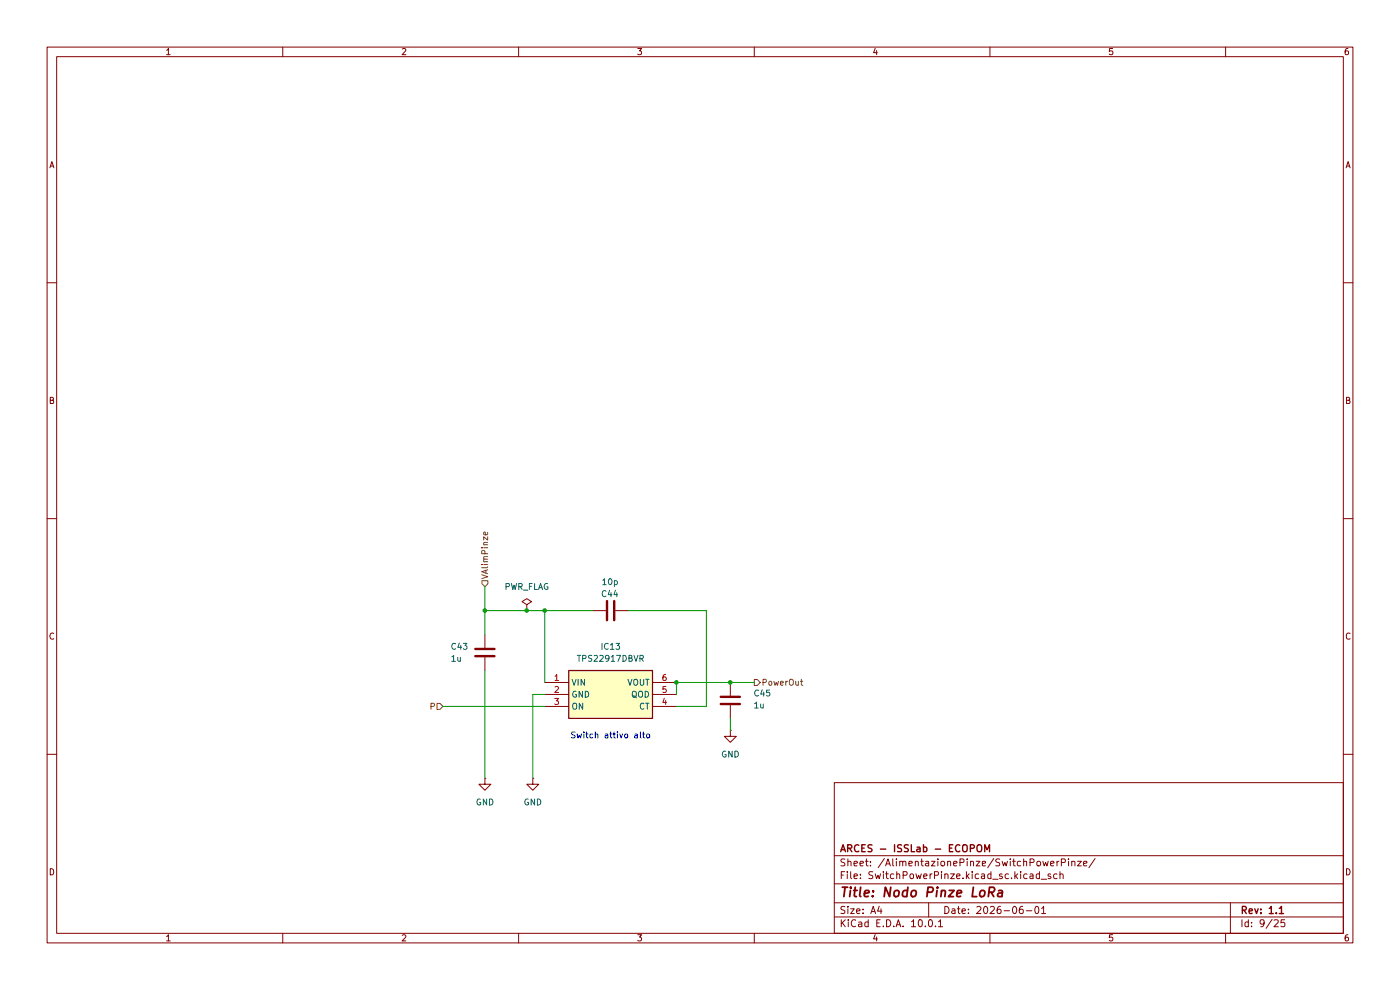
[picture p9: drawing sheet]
(kicad_sch
 (version 20260306)
 (generator "eeschema")
 (generator_version "10.0")
 (paper "A4")
 (title_block
  (title "Nodo Pinze LoRa")
  (date "2026-06-01")
  (rev "1.1")
  (company "ARCES - ISSLab - ECOPOM"))
 (lib_symbols
  (symbol "Device:C"
   (pin_numbers (hide yes))
   (pin_names
    (offset 0.254)) (exclude_from_sim no) (in_bom yes) (on_board yes)
   (in_pos_files yes)
   (duplicate_pin_numbers_are_jumpers no)
   (property "Reference" "C" (at 0.635 2.54 0) (show_name no) (do_not_autoplace no) (effects (font (size 1.27 1.27)) (justify left)))
   (property "Value" "C" (at 0.635 -2.54 0) (show_name no) (do_not_autoplace no) (effects (font (size 1.27 1.27)) (justify left)))
   (property "Footprint" "" (at 0.9652 -3.81 0) (show_name no) (do_not_autoplace no) (hide yes) (effects (font (size 1.27 1.27))))
   (property "Datasheet" "" (at 0 0 0) (show_name no) (do_not_autoplace no) (hide yes) (effects (font (size 1.27 1.27))))
   (property "Description" "Unpolarized capacitor" (at 0 0 0) (show_name no) (do_not_autoplace no) (hide yes) (effects (font (size 1.27 1.27))))
   (symbol "C_0_1"
    (polyline (pts (xy -2.032 0.762) (xy 2.032 0.762)) (stroke (width 0.508) (type default)) (fill (type none)))
    (polyline (pts (xy -2.032 -0.762) (xy 2.032 -0.762)) (stroke (width 0.508) (type default)) (fill (type none))))
   (symbol "C_1_1"
    (pin passive line (at 0 3.81 270) (length 2.794) (name "" (effects (font (size 1.27 1.27)))) (number "1" (effects (font (size 1.27 1.27)))))
    (pin passive line (at 0 -3.81 90) (length 2.794) (name "" (effects (font (size 1.27 1.27)))) (number "2" (effects (font (size 1.27 1.27))))))
   (embedded_fonts no))
  (symbol "SamacSys_Parts:TPS22917DBVR" (exclude_from_sim no) (in_bom yes) (on_board yes)
   (in_pos_files yes)
   (duplicate_pin_numbers_are_jumpers no)
   (property "Reference" "IC" (at 24.13 7.62 0) (show_name no) (do_not_autoplace no) (effects (font (size 1.27 1.27)) (justify left top)))
   (property "Value" "TPS22917DBVR" (at 24.13 5.08 0) (show_name no) (do_not_autoplace no) (effects (font (size 1.27 1.27)) (justify left top)))
   (property "Footprint" "SOT95P280X145-6N" (at 24.13 -94.92 0) (show_name no) (do_not_autoplace no) (hide yes) (effects (font (size 1.27 1.27)) (justify left top)))
   (property "Datasheet" "http://www.ti.com/lit/gpn/tps22917" (at 24.13 -194.92 0) (show_name no) (do_not_autoplace no) (hide yes) (effects (font (size 1.27 1.27)) (justify left top)))
   (property "Description" "Power Switch ICs - Power Distribution TPS22917 Ultra-Low Leakage, 5.5-V, 2-A, 80-m On-Resistance Load Switch 6-SOT-23 -40 to 125" (at 0 0 0) (show_name no) (do_not_autoplace no) (hide yes) (effects (font (size 1.27 1.27))))
   (property "Height" "1.45" (at 24.13 -394.92 0) (show_name no) (do_not_autoplace no) (hide yes) (effects (font (size 1.27 1.27)) (justify left top)))
   (property "Manufacturer_Name" "Texas Instruments" (at 24.13 -494.92 0) (show_name no) (do_not_autoplace no) (hide yes) (effects (font (size 1.27 1.27)) (justify left top)))
   (property "Manufacturer_Part_Number" "TPS22917DBVR" (at 24.13 -594.92 0) (show_name no) (do_not_autoplace no) (hide yes) (effects (font (size 1.27 1.27)) (justify left top)))
   (property "Mouser Part Number" "595-TPS22917DBVR" (at 24.13 -694.92 0) (show_name no) (do_not_autoplace no) (hide yes) (effects (font (size 1.27 1.27)) (justify left top)))
   (property "Mouser Price/Stock" "https://www.mouser.co.uk/ProductDetail/Texas-Instruments/TPS22917DBVR?qs=r5DSvlrkXmI%2FDlZ5ksgkuQ%3D%3D" (at 24.13 -794.92 0) (show_name no) (do_not_autoplace no) (hide yes) (effects (font (size 1.27 1.27)) (justify left top)))
   (property "Arrow Part Number" "TPS22917DBVR" (at 24.13 -894.92 0) (show_name no) (do_not_autoplace no) (hide yes) (effects (font (size 1.27 1.27)) (justify left top)))
   (property "Arrow Price/Stock" "https://www.arrow.com/en/products/tps22917dbvr/texas-instruments?utm_currency=USD&region=nac" (at 24.13 -994.92 0) (show_name no) (do_not_autoplace no) (hide yes) (effects (font (size 1.27 1.27)) (justify left top)))
   (symbol "TPS22917DBVR_1_1"
    (rectangle (start 5.08 2.54) (end 22.86 -7.62) (stroke (width 0.254) (type default)) (fill (type background)))
    (pin power_in line (at 0 0 0) (length 5.08) (name "VIN" (effects (font (size 1.27 1.27)))) (number "1" (effects (font (size 1.27 1.27)))))
    (pin power_in line (at 0 -2.54 0) (length 5.08) (name "GND" (effects (font (size 1.27 1.27)))) (number "2" (effects (font (size 1.27 1.27)))))
    (pin input line (at 0 -5.08 0) (length 5.08) (name "ON" (effects (font (size 1.27 1.27)))) (number "3" (effects (font (size 1.27 1.27)))))
    (pin output line (at 27.94 -5.08 180) (length 5.08) (name "CT" (effects (font (size 1.27 1.27)))) (number "4" (effects (font (size 1.27 1.27)))))
    (pin output line (at 27.94 -2.54 180) (length 5.08) (name "QOD" (effects (font (size 1.27 1.27)))) (number "5" (effects (font (size 1.27 1.27)))))
    (pin output line (at 27.94 0 180) (length 5.08) (name "VOUT" (effects (font (size 1.27 1.27)))) (number "6" (effects (font (size 1.27 1.27))))))
   (embedded_fonts no))
  (symbol "power:GND"
   (power global)
   (pin_numbers (hide yes))
   (pin_names
    (offset 0) (hide yes)) (exclude_from_sim no) (in_bom yes) (on_board yes)
   (in_pos_files yes)
   (duplicate_pin_numbers_are_jumpers no)
   (property "Reference" "#PWR" (at 0 -6.35 0) (show_name no) (do_not_autoplace no) (hide yes) (effects (font (size 1.27 1.27))))
   (property "Value" "GND" (at 0 -3.81 0) (show_name no) (do_not_autoplace no) (effects (font (size 1.27 1.27))))
   (property "Footprint" "" (at 0 0 0) (show_name no) (do_not_autoplace no) (hide yes) (effects (font (size 1.27 1.27))))
   (property "Datasheet" "" (at 0 0 0) (show_name no) (do_not_autoplace no) (hide yes) (effects (font (size 1.27 1.27))))
   (property "Description" "Power symbol creates a global label with name \"GND\" , ground" (at 0 0 0) (show_name no) (do_not_autoplace no) (hide yes) (effects (font (size 1.27 1.27))))
   (symbol "GND_0_1"
    (polyline (pts (xy 0 0) (xy 0 -1.27) (xy 1.27 -1.27) (xy 0 -2.54) (xy -1.27 -1.27) (xy 0 -1.27)) (stroke (width 0) (type default)) (fill (type none))))
   (symbol "GND_1_1"
    (pin power_in line (at 0 0 270) (length 0) (name "" (effects (font (size 1.27 1.27)))) (number "1" (effects (font (size 1.27 1.27))))))
   (embedded_fonts no))
  (symbol "power:PWR_FLAG"
   (power global)
   (pin_numbers (hide yes))
   (pin_names
    (offset 0) (hide yes)) (exclude_from_sim no) (in_bom yes) (on_board yes)
   (in_pos_files yes)
   (duplicate_pin_numbers_are_jumpers no)
   (property "Reference" "#FLG" (at 0 1.905 0) (show_name no) (do_not_autoplace no) (hide yes) (effects (font (size 1.27 1.27))))
   (property "Value" "PWR_FLAG" (at 0 3.81 0) (show_name no) (do_not_autoplace no) (effects (font (size 1.27 1.27))))
   (property "Footprint" "" (at 0 0 0) (show_name no) (do_not_autoplace no) (hide yes) (effects (font (size 1.27 1.27))))
   (property "Datasheet" "" (at 0 0 0) (show_name no) (do_not_autoplace no) (hide yes) (effects (font (size 1.27 1.27))))
   (property "Description" "Special symbol for telling ERC where power comes from" (at 0 0 0) (show_name no) (do_not_autoplace no) (hide yes) (effects (font (size 1.27 1.27))))
   (symbol "PWR_FLAG_0_0"
    (pin power_out line (at 0 0 90) (length 0) (name "" (effects (font (size 1.27 1.27)))) (number "1" (effects (font (size 1.27 1.27))))))
   (symbol "PWR_FLAG_0_1"
    (polyline (pts (xy 0 0) (xy 0 1.27) (xy -1.016 1.905) (xy 0 2.54) (xy 1.016 1.905) (xy 0 1.27)) (stroke (width 0) (type default)) (fill (type none))))
   (embedded_fonts no)))
 (text "Switch attivo alto"
  (exclude_from_sim no)
  (at 129.54 156.21 0)
  (effects (font (size 1.27 1.27))))
 (junction
  (at 111.76 129.54)
  (diameter 0)
  (color 0 0 0 0))
 (junction
  (at 102.87 129.54)
  (diameter 0)
  (color 0 0 0 0))
 (junction
  (at 143.51 144.78)
  (diameter 0)
  (color 0 0 0 0))
 (junction
  (at 154.94 144.78)
  (diameter 0)
  (color 0 0 0 0))
 (junction
  (at 115.57 129.54)
  (diameter 0)
  (color 0 0 0 0))
 (wire
  (pts (xy 115.57 129.54) (xy 125.73 129.54))
  (stroke (width 0) (type default)))
 (wire
  (pts (xy 111.76 129.54) (xy 115.57 129.54))
  (stroke (width 0) (type default)))
 (wire
  (pts (xy 102.87 142.24) (xy 102.87 165.1))
  (stroke (width 0) (type default)))
 (wire
  (pts (xy 115.57 129.54) (xy 115.57 144.78))
  (stroke (width 0) (type default)))
 (wire
  (pts (xy 102.87 129.54) (xy 102.87 134.62))
  (stroke (width 0) (type default)))
 (wire
  (pts (xy 149.86 129.54) (xy 149.86 149.86))
  (stroke (width 0) (type default)))
 (wire
  (pts (xy 113.03 147.32) (xy 113.03 165.1))
  (stroke (width 0) (type default)))
 (wire
  (pts (xy 102.87 129.54) (xy 111.76 129.54))
  (stroke (width 0) (type default)))
 (wire
  (pts (xy 154.94 144.78) (xy 160.02 144.78))
  (stroke (width 0) (type default)))
 (wire
  (pts (xy 93.98 149.86) (xy 115.57 149.86))
  (stroke (width 0) (type default)))
 (wire
  (pts (xy 154.94 152.4) (xy 154.94 154.94))
  (stroke (width 0) (type default)))
 (wire
  (pts (xy 143.51 144.78) (xy 154.94 144.78))
  (stroke (width 0) (type default)))
 (wire
  (pts (xy 143.51 144.78) (xy 143.51 147.32))
  (stroke (width 0) (type default)))
 (wire
  (pts (xy 149.86 149.86) (xy 143.51 149.86))
  (stroke (width 0) (type default)))
 (wire
  (pts (xy 115.57 147.32) (xy 113.03 147.32))
  (stroke (width 0) (type default)))
 (wire
  (pts (xy 102.87 124.46) (xy 102.87 129.54))
  (stroke (width 0) (type default)))
 (wire
  (pts (xy 133.35 129.54) (xy 149.86 129.54))
  (stroke (width 0) (type default)))
 (hierarchical_label "PowerOut"
  (shape output)
  (at 160.02 144.78 0)
  (effects (font (size 1.27 1.27)) (justify left)))
 (hierarchical_label "P"
  (shape input)
  (at 93.98 149.86 180)
  (effects (font (size 1.27 1.27)) (justify right)))
 (hierarchical_label "VAlimPinze"
  (shape input)
  (at 102.87 124.46 90)
  (effects (font (size 1.27 1.27)) (justify left)))
 (symbol
  (lib_id "Device:C")
  (at 154.94 148.59 0)
  (unit 1)
  (body_style 1)
  (exclude_from_sim no)
  (in_bom yes)
  (on_board yes)
  (in_pos_files yes)
  (dnp no)
  (property "Reference" "C45" (at 159.766 147.066 0) (show_name no) (do_not_autoplace no) (effects (font (size 1.27 1.27)) (justify left)))
  (property "Value" "1u" (at 159.766 149.606 0) (show_name no) (do_not_autoplace no) (effects (font (size 1.27 1.27)) (justify left)))
  (property "Footprint" "Capacitor_SMD:C_0402_1005Metric_Pad0.74x0.62mm_HandSolder" (at 155.9052 152.4 0) (hide yes) (show_name no) (do_not_autoplace no) (effects (font (size 1.27 1.27))))
  (property "Datasheet" "SMD 0603 Imperial passives" (at 154.94 148.59 0) (hide yes) (show_name no) (do_not_autoplace no) (effects (font (size 1.27 1.27))))
  (property "Description" "Unpolarized capacitor" (at 154.94 148.59 0) (hide yes) (show_name no) (do_not_autoplace no) (effects (font (size 1.27 1.27))))
  (property "LCSC" "C52923" (at 159.766 147.066 0) (hide yes) (show_name no) (do_not_autoplace no) (effects (font (size 1.27 1.27))))
  (pin "1")
  (pin "2")
  (instances (project "LoRa Pinze Sent" (path "" (reference "C73") (unit 1)) (path "" (reference "C57") (unit 1)) (path "" (reference "C54") (unit 1)) (path "" (reference "C45") (unit 1)) (path "" (reference "C48") (unit 1)) (path "" (reference "C60") (unit 1)) (path "" (reference "C66") (unit 1)) (path "" (reference "C52") (unit 1)) (path "" (reference "C63") (unit 1)))))
 (symbol
  (lib_id "power:GND")
  (at 102.87 165.1 0)
  (unit 1)
  (body_style 1)
  (exclude_from_sim no)
  (in_bom yes)
  (on_board yes)
  (in_pos_files yes)
  (dnp no)
  (fields_autoplaced yes)
  (property "Reference" "#PWR058" (at 102.87 171.45 0) (hide yes) (show_name no) (do_not_autoplace no) (effects (font (size 1.27 1.27))))
  (property "Value" "GND" (at 102.87 170.18 0) (show_name no) (do_not_autoplace no) (effects (font (size 1.27 1.27))))
  (property "Footprint" "" (at 102.87 165.1 0) (hide yes) (show_name no) (do_not_autoplace no) (effects (font (size 1.27 1.27))))
  (property "Datasheet" "" (at 102.87 165.1 0) (hide yes) (show_name no) (do_not_autoplace no) (effects (font (size 1.27 1.27))))
  (property "Description" "Power symbol creates a global label with name \"GND\" , ground" (at 102.87 165.1 0) (hide yes) (show_name no) (do_not_autoplace no) (effects (font (size 1.27 1.27))))
  (pin "1")
  (instances (project "LoRa Pinze Sent" (path "" (reference "#PWR0118") (unit 1)) (path "" (reference "#PWR067") (unit 1)) (path "" (reference "#PWR064") (unit 1)) (path "" (reference "#PWR058") (unit 1)) (path "" (reference "#PWR061") (unit 1)) (path "" (reference "#PWR070") (unit 1)) (path "" (reference "#PWR076") (unit 1)) (path "" (reference "#PWR079") (unit 1)) (path "" (reference "#PWR073") (unit 1)))))
 (symbol
  (lib_id "power:GND")
  (at 113.03 165.1 0)
  (unit 1)
  (body_style 1)
  (exclude_from_sim no)
  (in_bom yes)
  (on_board yes)
  (in_pos_files yes)
  (dnp no)
  (fields_autoplaced yes)
  (property "Reference" "#PWR059" (at 113.03 171.45 0) (hide yes) (show_name no) (do_not_autoplace no) (effects (font (size 1.27 1.27))))
  (property "Value" "GND" (at 113.03 170.18 0) (show_name no) (do_not_autoplace no) (effects (font (size 1.27 1.27))))
  (property "Footprint" "" (at 113.03 165.1 0) (hide yes) (show_name no) (do_not_autoplace no) (effects (font (size 1.27 1.27))))
  (property "Datasheet" "" (at 113.03 165.1 0) (hide yes) (show_name no) (do_not_autoplace no) (effects (font (size 1.27 1.27))))
  (property "Description" "Power symbol creates a global label with name \"GND\" , ground" (at 113.03 165.1 0) (hide yes) (show_name no) (do_not_autoplace no) (effects (font (size 1.27 1.27))))
  (pin "1")
  (instances (project "LoRa Pinze Sent" (path "" (reference "#PWR0119") (unit 1)) (path "" (reference "#PWR068") (unit 1)) (path "" (reference "#PWR065") (unit 1)) (path "" (reference "#PWR059") (unit 1)) (path "" (reference "#PWR062") (unit 1)) (path "" (reference "#PWR071") (unit 1)) (path "" (reference "#PWR077") (unit 1)) (path "" (reference "#PWR080") (unit 1)) (path "" (reference "#PWR074") (unit 1)))))
 (symbol
  (lib_id "power:GND")
  (at 154.94 154.94 0)
  (unit 1)
  (body_style 1)
  (exclude_from_sim no)
  (in_bom yes)
  (on_board yes)
  (in_pos_files yes)
  (dnp no)
  (fields_autoplaced yes)
  (property "Reference" "#PWR060" (at 154.94 161.29 0) (hide yes) (show_name no) (do_not_autoplace no) (effects (font (size 1.27 1.27))))
  (property "Value" "GND" (at 154.94 160.02 0) (show_name no) (do_not_autoplace no) (effects (font (size 1.27 1.27))))
  (property "Footprint" "" (at 154.94 154.94 0) (hide yes) (show_name no) (do_not_autoplace no) (effects (font (size 1.27 1.27))))
  (property "Datasheet" "" (at 154.94 154.94 0) (hide yes) (show_name no) (do_not_autoplace no) (effects (font (size 1.27 1.27))))
  (property "Description" "Power symbol creates a global label with name \"GND\" , ground" (at 154.94 154.94 0) (hide yes) (show_name no) (do_not_autoplace no) (effects (font (size 1.27 1.27))))
  (pin "1")
  (instances (project "LoRa Pinze Sent" (path "" (reference "#PWR0120") (unit 1)) (path "" (reference "#PWR069") (unit 1)) (path "" (reference "#PWR066") (unit 1)) (path "" (reference "#PWR060") (unit 1)) (path "" (reference "#PWR063") (unit 1)) (path "" (reference "#PWR072") (unit 1)) (path "" (reference "#PWR078") (unit 1)) (path "" (reference "#PWR081") (unit 1)) (path "" (reference "#PWR075") (unit 1)))))
 (symbol
  (lib_id "Device:C")
  (at 129.54 129.54 90)
  (unit 1)
  (body_style 1)
  (exclude_from_sim no)
  (in_bom yes)
  (on_board yes)
  (in_pos_files yes)
  (dnp no)
  (property "Reference" "C44" (at 131.318 125.984 90) (show_name no) (do_not_autoplace no) (effects (font (size 1.27 1.27)) (justify left)))
  (property "Value" "10p" (at 131.318 123.444 90) (show_name no) (do_not_autoplace no) (effects (font (size 1.27 1.27)) (justify left)))
  (property "Footprint" "Capacitor_SMD:C_0402_1005Metric_Pad0.74x0.62mm_HandSolder" (at 133.35 128.5748 0) (hide yes) (show_name no) (do_not_autoplace no) (effects (font (size 1.27 1.27))))
  (property "Datasheet" "SMD 0603 Imperial passives" (at 129.54 129.54 0) (hide yes) (show_name no) (do_not_autoplace no) (effects (font (size 1.27 1.27))))
  (property "Description" "Unpolarized capacitor" (at 129.54 129.54 0) (hide yes) (show_name no) (do_not_autoplace no) (effects (font (size 1.27 1.27))))
  (property "LCSC" "C32949" (at 131.318 125.984 0) (hide yes) (show_name no) (do_not_autoplace no) (effects (font (size 1.27 1.27))))
  (pin "1")
  (pin "2")
  (instances (project "LoRa Pinze Sent" (path "" (reference "C72") (unit 1)) (path "" (reference "C56") (unit 1)) (path "" (reference "C53") (unit 1)) (path "" (reference "C44") (unit 1)) (path "" (reference "C47") (unit 1)) (path "" (reference "C59") (unit 1)) (path "" (reference "C65") (unit 1)) (path "" (reference "C51") (unit 1)) (path "" (reference "C62") (unit 1)))))
 (symbol
  (lib_id "SamacSys_Parts:TPS22917DBVR")
  (at 115.57 144.78 0)
  (unit 1)
  (body_style 1)
  (exclude_from_sim no)
  (in_bom yes)
  (on_board yes)
  (in_pos_files yes)
  (dnp no)
  (fields_autoplaced yes)
  (property "Reference" "IC13" (at 129.54 137.16 0) (show_name no) (do_not_autoplace no) (effects (font (size 1.27 1.27))))
  (property "Value" "TPS22917DBVR" (at 129.54 139.7 0) (show_name no) (do_not_autoplace no) (effects (font (size 1.27 1.27))))
  (property "Footprint" "SamacSys_Parts:SOT95P280X145-6N" (at 139.7 239.7 0) (hide yes) (show_name no) (do_not_autoplace no) (effects (font (size 1.27 1.27)) (justify left top)))
  (property "Datasheet" "http://www.ti.com/lit/gpn/tps22917" (at 139.7 339.7 0) (hide yes) (show_name no) (do_not_autoplace no) (effects (font (size 1.27 1.27)) (justify left top)))
  (property "Description" "Power Switch ICs - Power Distribution TPS22917 Ultra-Low Leakage, 5.5-V, 2-A, 80-m On-Resistance Load Switch 6-SOT-23 -40 to 125" (at 115.57 144.78 0) (hide yes) (show_name no) (do_not_autoplace no) (effects (font (size 1.27 1.27))))
  (property "Height" "1.45" (at 139.7 539.7 0) (hide yes) (show_name no) (do_not_autoplace no) (effects (font (size 1.27 1.27)) (justify left top)))
  (property "Manufacturer_Name" "Texas Instruments" (at 139.7 639.7 0) (hide yes) (show_name no) (do_not_autoplace no) (effects (font (size 1.27 1.27)) (justify left top)))
  (property "Manufacturer_Part_Number" "TPS22917DBVR" (at 139.7 739.7 0) (hide yes) (show_name no) (do_not_autoplace no) (effects (font (size 1.27 1.27)) (justify left top)))
  (property "Mouser Part Number" "595-TPS22917DBVR" (at 139.7 839.7 0) (hide yes) (show_name no) (do_not_autoplace no) (effects (font (size 1.27 1.27)) (justify left top)))
  (property "Mouser Price/Stock" "https://www.mouser.co.uk/ProductDetail/Texas-Instruments/TPS22917DBVR?qs=r5DSvlrkXmI%2FDlZ5ksgkuQ%3D%3D" (at 139.7 939.7 0) (hide yes) (show_name no) (do_not_autoplace no) (effects (font (size 1.27 1.27)) (justify left top)))
  (property "Arrow Part Number" "TPS22917DBVR" (at 139.7 1039.7 0) (hide yes) (show_name no) (do_not_autoplace no) (effects (font (size 1.27 1.27)) (justify left top)))
  (property "Arrow Price/Stock" "https://www.arrow.com/en/products/tps22917dbvr/texas-instruments?utm_currency=USD&region=nac" (at 139.7 1139.7 0) (hide yes) (show_name no) (do_not_autoplace no) (effects (font (size 1.27 1.27)) (justify left top)))
  (property "LCSC" "C2681320" (at 129.54 137.16 0) (hide yes) (show_name no) (do_not_autoplace no) (effects (font (size 1.27 1.27))))
  (pin "2")
  (pin "3")
  (pin "1")
  (pin "4")
  (pin "5")
  (pin "6")
  (instances (project "LoRa Pinze Sent" (path "" (reference "IC24") (unit 1)) (path "" (reference "IC16") (unit 1)) (path "" (reference "IC15") (unit 1)) (path "" (reference "IC13") (unit 1)) (path "" (reference "IC14") (unit 1)) (path "" (reference "IC17") (unit 1)) (path "" (reference "IC19") (unit 1)) (path "" (reference "IC20") (unit 1)) (path "" (reference "IC18") (unit 1)))))
 (symbol
  (lib_id "power:PWR_FLAG")
  (at 111.76 129.54 0)
  (unit 1)
  (body_style 1)
  (exclude_from_sim no)
  (in_bom yes)
  (on_board yes)
  (in_pos_files yes)
  (dnp no)
  (fields_autoplaced yes)
  (property "Reference" "#FLG09" (at 111.76 127.635 0) (hide yes) (show_name no) (do_not_autoplace no) (effects (font (size 1.27 1.27))))
  (property "Value" "PWR_FLAG" (at 111.76 124.46 0) (show_name no) (do_not_autoplace no) (effects (font (size 1.27 1.27))))
  (property "Footprint" "" (at 111.76 129.54 0) (hide yes) (show_name no) (do_not_autoplace no) (effects (font (size 1.27 1.27))))
  (property "Datasheet" "" (at 111.76 129.54 0) (hide yes) (show_name no) (do_not_autoplace no) (effects (font (size 1.27 1.27))))
  (property "Description" "Special symbol for telling ERC where power comes from" (at 111.76 129.54 0) (hide yes) (show_name no) (do_not_autoplace no) (effects (font (size 1.27 1.27))))
  (pin "1")
  (instances (project "LoRa Pinze Sent" (path "" (reference "#FLG019") (unit 1)) (path "" (reference "#FLG012") (unit 1)) (path "" (reference "#FLG011") (unit 1)) (path "" (reference "#FLG09") (unit 1)) (path "" (reference "#FLG010") (unit 1)) (path "" (reference "#FLG013") (unit 1)) (path "" (reference "#FLG015") (unit 1)) (path "" (reference "#FLG016") (unit 1)) (path "" (reference "#FLG014") (unit 1)))))
 (symbol
  (lib_id "Device:C")
  (at 102.87 138.43 0)
  (unit 1)
  (body_style 1)
  (exclude_from_sim no)
  (in_bom yes)
  (on_board yes)
  (in_pos_files yes)
  (dnp no)
  (property "Reference" "C43" (at 95.504 137.16 0) (show_name no) (do_not_autoplace no) (effects (font (size 1.27 1.27)) (justify left)))
  (property "Value" "1u" (at 95.504 139.7 0) (show_name no) (do_not_autoplace no) (effects (font (size 1.27 1.27)) (justify left)))
  (property "Footprint" "Capacitor_SMD:C_0402_1005Metric_Pad0.74x0.62mm_HandSolder" (at 103.8352 142.24 0) (hide yes) (show_name no) (do_not_autoplace no) (effects (font (size 1.27 1.27))))
  (property "Datasheet" "SMD 0603 Imperial passives" (at 102.87 138.43 0) (hide yes) (show_name no) (do_not_autoplace no) (effects (font (size 1.27 1.27))))
  (property "Description" "Unpolarized capacitor" (at 102.87 138.43 0) (hide yes) (show_name no) (do_not_autoplace no) (effects (font (size 1.27 1.27))))
  (property "LCSC" "C52923" (at 95.504 137.16 0) (hide yes) (show_name no) (do_not_autoplace no) (effects (font (size 1.27 1.27))))
  (pin "1")
  (pin "2")
  (instances (project "LoRa Pinze Sent" (path "" (reference "C71") (unit 1)) (path "" (reference "C55") (unit 1)) (path "" (reference "C49") (unit 1)) (path "" (reference "C43") (unit 1)) (path "" (reference "C46") (unit 1)) (path "" (reference "C58") (unit 1)) (path "" (reference "C64") (unit 1)) (path "" (reference "C50") (unit 1)) (path "" (reference "C61") (unit 1))))))
